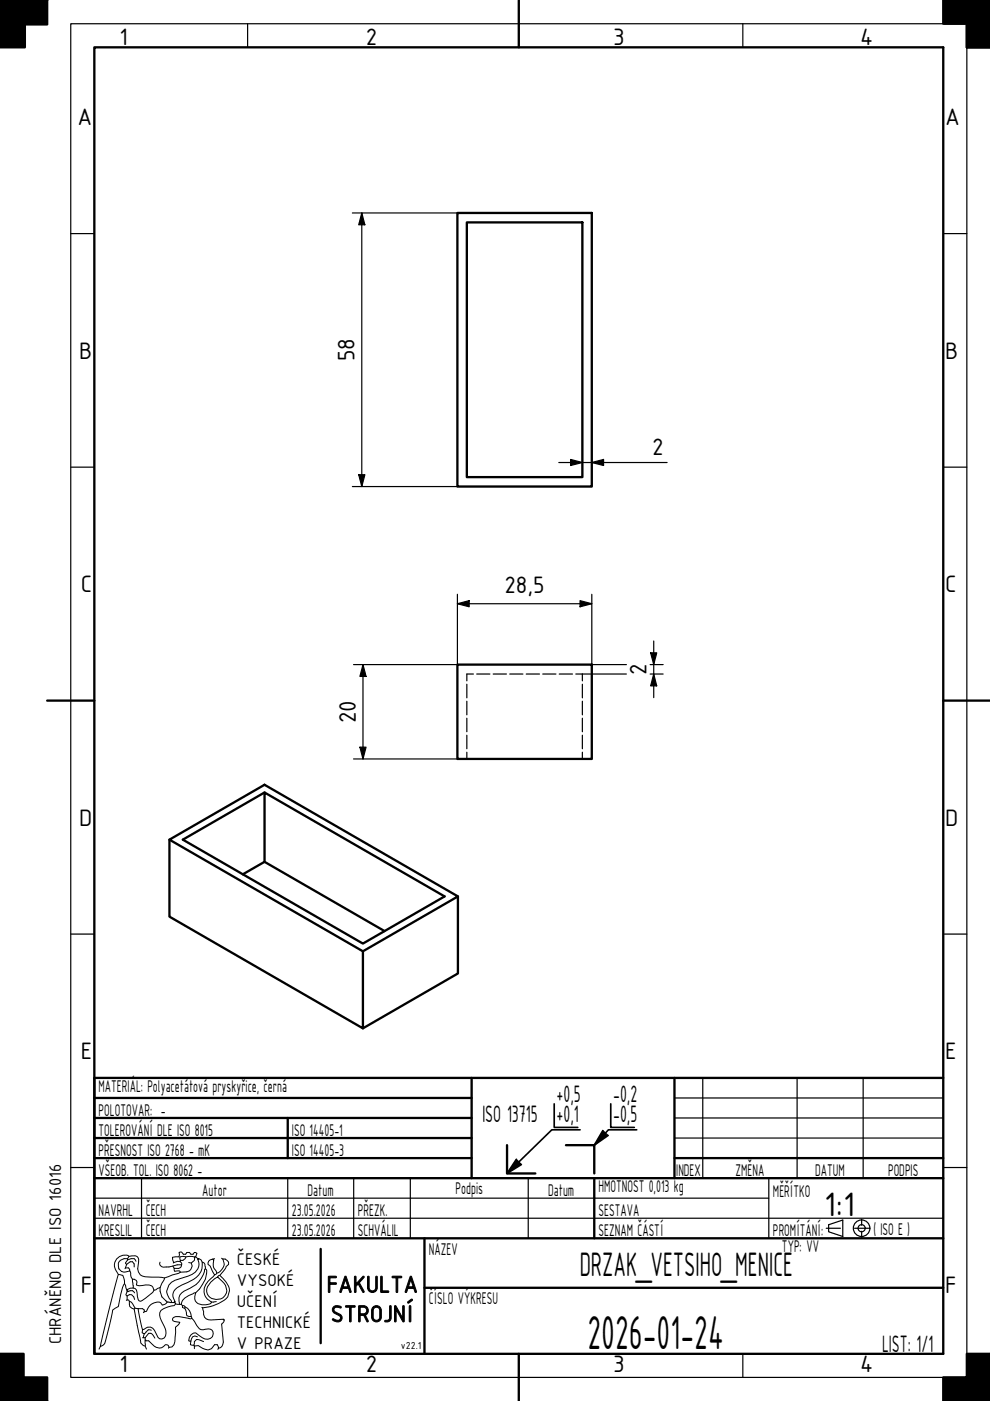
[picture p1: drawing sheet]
<svg xmlns="http://www.w3.org/2000/svg" width="210mm" height="297mm" viewBox="0 0 210 297" stroke-linecap="round" stroke-linejoin="round" font-family="sans-serif">
<g fill="none" stroke="#000" stroke-width=".25">
<path d="M99 145.1v2.9M99 148.7v2.9M99 152.3v2.8M99 155.9v2.9M99 159.5v1.4M100.4 142.9h-1.4v1.5M101.1 142.9h2.8M104.6 142.9h2.8M108.1 142.9h2.8M111.6 142.9h2.8M115.1 142.9h2.8M118.6 142.9h2.8"/>
<path d="M122.1 142.9h1.4v1.5M123.5 145.1v2.9M123.5 148.7v2.9M123.5 152.3v2.8M123.5 155.9v2.9M123.5 159.5v1.4"/>
</g>
<!-- layer: Viditelna silna -->
<g fill="none" stroke="#000" stroke-width=".49">
<path d="M0 0h10zM5.3 0v10h-5.3v-10v5.2h10v-5.2M205 5v5h5h-5v-10h5h-10v5h10M97 45.2h28.5v58h-28.5zM99 47.2h24.5v54h-24.5zM97 140.9h28.5v20h-28.5zM35.9 178l20.2-11.6 41 23.7-20.2 11.6zM35.9 178v16.3l41 23.7v-16.3M56.1 168l-17.3 10 38.1 22.1 17.4-10-38.2-22.1v14.7l-4.6 2.7M56.1 182.7l25.4 14.7M97.1 190.1v16.3l-20.2 11.6M20 237h80"/>
<path d="M20 232.8h80M61 237v8.5M100 228.5v21.3M20 245.5h80M20 241.3h80M107.5 242.8v6h6M120 242.8h6v6M143 245.5h57M0 292h10v5h-10zM0 287h5v10h-5M210 287h-5v5h-5v5h10"/>
</g>
<g fill="#000">
<path d="M0 -.1h5.3v10.1h-5.3z" fill-rule="evenodd"/>
<path d="M0 -.1h10v5.3h-10z" fill-rule="evenodd"/>
<path d="M200 0h10v10h-5v-5h-5z" fill-rule="evenodd"/>
<path d="M0 287h5v10h-5z" fill-rule="evenodd"/>
<path d="M0 292h10v5h-10z" fill-rule="evenodd"/>
<path d="M200 292h5v-5h5v10h-10z" fill-rule="evenodd"/>
</g>
<!-- layer: Viditelna tenka -->
<path d="M109.5 245.8l1.1 1.1-3.1 1.9zM127.8 239.7l1.1 1-2.9 2.1z" fill="#000"/>
<g fill="none" stroke="#000" stroke-width=".25">
<path d="M15 5h190v287h-190zM52.5 5v5M157.5 5v5M15 49.5h5M200 49.5h5M15 99h5M200 99h5M15 198h5M200 198h5M127.8 239.7l1.1 1M149 228.5v21.3M169 228.5v21.3"/>
<path d="M183 228.5v21.3M15 247.5h5M20 254h143M87 249.8v12.7M109.5 245.8l1.1 1.1M200 247.5h5M52.5 287v5M157.5 287v5"/>
</g>
<!-- layer: Ramecek -->
<path d="M20 10h180v277h-180zM110 0v10M10 148.5h10M200 148.5h10M110 287v10" fill="none" stroke="#000" stroke-width=".49"/>
<!-- layer: LEV CVUT -->
<g fill="none" stroke="#000" stroke-width=".21">
<path d="M25.1 270.2l-2 7.7-1.8 7.6a1.38 1.38 0 0 0 1.1-1.3l1.5-6.4 1.2-.8 .2-1.1a7.8 7.8 0 0 1 1.1-3.7M26.4 272.2l.5 1.3M26.6 268.8l-.1 .2M26.9 268.1l.7-.6h.5l.3 .5v.6M27 273.7l.1 .1M27 273.7v.1h.1M27 273.8l-.3 .7 .1 .2 .2 .1 .4-.3h.5l.5 .5 .1 .5M27 274.8v.8l-.2 .1M27 275.6h.3l.1 .3 .5 .2 .7 1.3 .7 .1M27.1 267.1l.7-.2h.6l.4 .5M27.1 267.1v-.2a1.5 1.5 0 0 0-2 1.6 1.5 1.5 0 0 0 2.4 1l-.3-.7h-.6M27.1 267.1l-.5 .7 .3 .3-.3 .7"/>
<path d="M27.1 273.8l1-.1 .4 .4M27.3 266.4l-.2 .5M27.4 275.9a1.19 1.19 0 0 0 1 1.7l.2-.2M27.5 269.5l.3 1.3 .3 .4M28.1 271.2h.3l.5 .3 .2 .3-.2 .6 .6 .2a4.9 4.9 0 0 1 2.6 0l.5 1 1.3-.6M28.1 271.2l.2 1.9h-.7l-.7 .4 .1 .2M28.3 273.1l.6 .4 .4 2.1a.52 .52 0 0 0 .9 .1l2.1-1.6 .3-.5M28.4 277.6l1.4 6.6a1.15 1.15 0 0 0 1 1.2l.3 .6M29.3 277.5h.9l.4 .3v.3M30.6 278.1l-.2 .2M33.9 273a2.75 2.75 0 0 0 1.4 2.9l.1 .2M33.9 267.6l-.1 .3a.79 .79 0 0 0 .8 .8 7 7 0 0 0 3-.5h.9"/>
<path d="M34.9 271l-1 2M35.4 276.1l-.4 .4-.6 .2-.3-.5a2.43 2.43 0 0 0-3 1.8l-.5 .1M36.4 276.2h.5M36.6 268.4l.3 .5M36.8 267.7l.9-.3 .5 .1 .3 .3v.4M36.8 267.7l-.1 .1M36.9 276.2h.3v.2l.8 .1M37.1 276v.1M37.2 276.4l-.3 .4a5.8 5.8 0 0 0-2.8 1 2.01 2.01 0 0 0 .1 2.2 4.3 4.3 0 0 1 .9 3.2l-.3 .5-.5 .2-.5-.1-.3-.3a3.3 3.3 0 0 0-1.6-2.1h-.6l-1.1 .5-.9-4.4M38 276.5h.4M38.2 267.2l-.1-.7 .7-.1 2.5 .1-.1 .7-.6 .6M38.2 269.7l-3.3 1.3-4.1-.3a1.62 1.62 0 0 1-1.6-1.7l.2-1.4-.1-1a1.61 1.61 0 0 0-2-.2l-.1-.1a2.16 2.16 0 0 0-2.3 .5 2.16 2.16 0 0 0-.4 2.3l.6 1.1 .9 .2 .4 1.2v.6"/>
<path d="M38.2 267.2v.3M38.4 276.5l.3 .3M38.5 268.2l-.2 .5-.4 .2h-1l.1 .7 1-.2 .2 .3M38.7 276.8l.4 .1a2.62 2.62 0 0 1 1.5 2.2l-1-.1-.1-.3a1.3 1.3 0 0 0-.8-1.5zM39.3 277.1l-.1 .3M39.4 266.5l-.1 .4-.5 .3h-.6M40 267.7l.6 .1a1.29 1.29 0 0 1-1 1.9h-1.4M40.6 279.1l.1 .4 .3 .3a5.3 5.3 0 0 0 1.6 2.1h.6a1.52 1.52 0 0 1 1.9 .4 1.34 1.34 0 0 1-.6 1.5 1.34 1.34 0 0 1-1.6-.2l-1.4-1a1.55 1.55 0 0 0-1.5 1.7l.5 .1 .3-1 .5-.2 .6 .2M40.7 279.5l-.5 .1a4.9 4.9 0 0 0-3.4-.2l-.2 .3v.3l1.5 .4-.3 .5-.6 .5-.1 2.2a2.38 2.38 0 0 1-.6 2l-.7 .1a.56 .56 0 0 0-.7-.6 1.66 1.66 0 0 1-2.8-.1l-.8-.7h-.7v-.7h-.6M41.3 266.5h.2M41.5 274.1l-.6 .2a3.2 3.2 0 0 0-2.5 2.2M41.5 266.5l.3-.8-.3-.1-.3-.1-.3 .4h-.4l-.3-.4h-.6l-.2 .4h-.5l-.4-.4h-.3h-.2v1l-1.4 .1 .2 1.1"/>
<path d="M41.5 274.1a1.62 1.62 0 0 0 1.3 2.5h.8a1.11 1.11 0 0 0 1.2-.5M41.5 266.5l.5 .4M42 267a2.32 2.32 0 0 1-1.3 3.2l-3.6 1.2a2.52 2.52 0 0 0-.8 4.4l.1 .4-1-.1M42.1 266.9h-.1v.1M42.1 266.9l.5 .2 .3 .5 .4 .2 .2 1.2M42.1 266.9l-.1 .1M42.8 277.2l.2 .1M42.9 267.6a3.5 3.5 0 0 1-1.9 3.7l-1.2 .6a4.3 4.3 0 0 0-3 2.1 2.11 2.11 0 0 0 .3 2l-.2 .2M43 277.3l.2 .7a1.43 1.43 0 0 0 1.6 1.9l2.6-.2 .1 .2-.1-.2M43.5 269a.73 .73 0 0 1 .3 .9 7.5 7.5 0 0 1-2.3 4.2M43.5 269l-.1 .2a5.2 5.2 0 0 1-3.1 3.9 2.68 2.68 0 0 0-2.3 2.8v.6M44.2 267.4l.9-.5 .2 .3a2.16 2.16 0 0 0 .6 2.4l.1 .3-.5 .4-.9-1.9-.5-.3z"/>
<path d="M45.3 266.9v.1M45.5 266.9h-.4M45.5 270.3l-.3 .4a3.4 3.4 0 0 0-1.6 4.2l.4 .5 .8 .7M45.9 276l-1.1 .1M46.6 270.4a5.3 5.3 0 0 1 2.1 3.3 3.1 3.1 0 0 1-2.3 2.7 9.3 9.3 0 0 1-3.4 .9M47 266.8l.3 .1M47.3 266.9h.4l.3 .2a.75 .75 0 0 1 .2 1.2l-.3 .2-.3 .8-1.5 1.5a3.9 3.9 0 0 0-2.3 3 2.15 2.15 0 0 0 3.4 1.4 2.15 2.15 0 0 0-.2-3.6l-.9-.8M47.3 266.9a2.09 2.09 0 0 1-1.3 3M47.5 279.9l-.1 .5-.4 .3 .4 3.8a1.22 1.22 0 0 1-1.1 1.3l-.2-.7h-.6l-.7 .8-.7 .3-1.1-.3-.9-.6-.9 .1M21.3 285.5l-.3 .5M30.2 281.9l-.1 .7 .5 .2 .8-.9 .7 .1M30.6 282.8l-.2 .8"/>
<path d="M30.8 283.6l.7-.9h.5l.8 1M30.8 284.1l.2 .2M30.8 284.3v1.1M35.8 285.7l-.1 .1M40.5 284.4l-.1 .7 .7 .1M41.1 285.2l.1 .2M41.2 285.4v.5M43.2 284.5l-1.5-.5-.5 .5-.1 .7M46.3 285.8l-.2 .2"/>
</g>
<!-- layer: Osa -->
<path d="M182.7 258.5v1.3M175.2 260.4h3M181.2 260.4h3M182.7 261.1v1.2" fill="none" stroke="#000" stroke-width=".25"/>
<!-- layer: Viditelna silna -->
<g fill="none" stroke="#000" stroke-width=".25">
<path d="M143 237h57M143 232.8h57M143 241.3h57M178.7 258.7v3.5l-3-1v-1.5"/>
<circle cx="182.7" cy="260.4" r="1.75"/>
<circle cx="182.7" cy="260.4" r=".75"/>
</g>
<path d="M20 258.3h180M30 249.8v12.7M61 249.8v12.7M75 249.8v12.7M112 249.8v12.7M163 249.8v12.7M178.7 258.7l-3 1" fill="none" stroke="#000" stroke-width=".25"/>
<!-- layer: LEV CVUT -->
<path d="M68 264.8v20" fill="none" stroke="#000" stroke-width=".49"/>
<path d="M117.5 234v5h5M123 239.5h-6l-9.5 9.3M127.8 239.7l-1.8 3.1M129.5 234v5h5M135 239.5h-6l-3 3.3 2.9-2.1M109.5 245.8l-2 3 3.1-1.9" fill="none" stroke="#000" stroke-width=".35"/>
<path d="M143 228.5v21.3M200 228.5h-180v58.5M20 249.8h180M126 249.8v12.7M20 262.5h180M90 273h110M90 262.5v24.5" fill="none" stroke="#000" stroke-width=".49"/>
<g fill="none" stroke="#000" stroke-width=".25">
<path d="M74.7 45.2h22.3M76.7 45.2l.7 2.5h-1.3zM76.7 45.2v58M118.5 98.1h22.9M121 97.4l2.5 .7-2.5 .6zM125.5 98.1l2.5-.7v1.3zM74.7 103.2h22.3M76.1 100.6h1.3l-.7 2.6zM97 128l2.5-.6v1.3zM97 128h28.5M97 126v14.9h-22M123 127.4l2.5 .6-2.5 .7z"/>
<path d="M125.5 126v14.9h7.3M138 138.4h1.2l-.6 2.5zM138.6 135.9v12M76.3 158.4h1.3l-.6 2.5zM77 140.9l.6 2.5h-1.3zM77 140.9v20M123.5 142.9h9.3M137.8 140.9h2.8M137.8 142.9h2.8M138.6 142.9l.6 2.5h-1.2zM75 160.9h22"/>
</g>
<path d="M76.7 45.2l.7 2.5h-1.3zM121 97.4l2.5 .7-2.5 .6zM125.5 98.1l2.5-.7v1.3zM76.1 100.6h1.3l-.7 2.6zM97 128l2.5-.6v1.3zM123 127.4l2.5 .6-2.5 .7zM138 138.4h1.2l-.6 2.5zM76.3 158.4h1.3l-.6 2.5zM77 140.9l.6 2.5h-1.3zM138.6 142.9l.6 2.5h-1.2z" fill="#000"/>
<text font-size="10.9" x="124.5" y="286">2026-01-24</text>
<g font-size="7.7">
<text x="174.8" y="257.8">1:1</text>
<text x="122.9" y="270.5">DRZAK_VETSIHO_MENICE</text>
</g>
<g font-size="5.4">
<text x="25.4" y="9.6">1</text>
<text x="77.5" y="9.6">2</text>
<text x="130" y="9.6">3</text>
<text x="182.4" y="9.6">4</text>
<text x="16.4" y="26.5">A</text>
<text x="200.4" y="26.5">A</text>
<text x="16.8" y="76">B</text>
<text x="75.2" y="76.6" transform="rotate(-90 75.2 76.6)">58</text>
<text x="200.4" y="76">B</text>
<text x="138.2" y="96.5">2</text>
<text x="17.1" y="125.5">C</text>
<text x="106.9" y="125.8">28,5</text>
<text x="200.4" y="125.5">C</text>
<text x="137.1" y="143.1" transform="rotate(-90 137.1 143.1)">2</text>
<text x="75.4" y="153.4" transform="rotate(-90 75.4 153.4)">20</text>
<text x="16.8" y="175">D</text>
<text x="200.4" y="175">D</text>
<text x="17.1" y="224.5">E</text>
<text x="200.4" y="224.5">E</text>
<text x="118" y="233.6">+0,5</text>
<text x="130" y="233.6">-0,2</text>
<text x="102.3" y="237.8">ISO 13715</text>
<text x="118" y="237.8">+0,1</text>
<text x="130" y="237.8">-0,5</text>
<text x="17.1" y="274">F</text>
<text x="69.3" y="274">FAKULTA</text>
<text x="200.4" y="274">F</text>
<text x="70.1" y="280.3">STROJNÍ</text>
<text x="187" y="286.5">LIST: 1/1</text>
<text x="25.4" y="290.9">1</text>
<text x="77.5" y="290.9">2</text>
<text x="130" y="290.9">3</text>
<text x="182.4" y="290.9">4</text>
</g>
<g font-size="3.9">
<text x="20.9" y="231.5">MATERIÁL: Polyacetátová pryskyřice, černá</text>
<text x="20.9" y="236.5">POLOTOVAR: -</text>
<text x="20.9" y="245">PŘESNOST ISO 2768 - mK</text>
<text x="20.9" y="240.8">TOLEROVÁNÍ DLE ISO 8015</text>
<text x="61.9" y="245">ISO 14405-3</text>
<text x="61.9" y="240.8">ISO 14405-1</text>
<text x="20.9" y="249.3">VŠEOB. TOL. ISO 8062 -</text>
<text x="143.4" y="249.3">I</text>
<text x="143.8" y="249.3">NDEX</text>
<text x="155.9" y="249.3">ZMĚNA</text>
<text x="172.8" y="249.3">DATUM</text>
<text x="188.3" y="249.3">PODPIS</text>
<text x="20.9" y="257.8">NAVRHL</text>
<text x="30.9" y="257.8">ČECH</text>
<text x="42.9" y="253.5">Autor</text>
<text x="61.9" y="257.8">23.05.2026</text>
<text x="65.2" y="253.5">Datum</text>
<text x="75.9" y="257.8">PŘEZK.</text>
<text x="96.6" y="253.2">Podpis</text>
<text x="116.2" y="253.5">Datum</text>
<text x="126.9" y="252.8">HMOTNOST 0,013 kg</text>
<text x="126.9" y="257.8">SESTAVA</text>
<text x="163.9" y="253.8">MĚŘÍTKO</text>
<text x="20.9" y="262">KRESLIL</text>
<text x="30.9" y="262">ČECH</text>
<text x="61.9" y="262">23.05.2026</text>
<text x="75.9" y="262">SCHVÁLIL</text>
<text x="126.9" y="262">SEZNAM ČÁSTÍ</text>
<text x="163.9" y="262">PROMÍTÁNÍ:</text>
<text x="185.2" y="261.8">( ISO E )</text>
<text x="50.2" y="268.2">ČESKÉ</text>
<text x="90.9" y="266">NÁZEV</text>
<text x="165.8" y="265.5">TYP: VV</text>
<text x="50.2" y="272.7">VYSOKÉ</text>
<text x="50.2" y="277.1">UČENÍ</text>
<text x="50.2" y="281.6">TECHNICKÉ</text>
<text x="90.9" y="276.5">ČÍSLO VÝKRESU</text>
<text x="13" y="285" transform="rotate(-90 13 285)">CHRÁNĚNO DLE ISO 16016</text>
<text x="50.2" y="286">V PRAZE</text>
</g>
<text font-size="2.3" x="85" y="286">v22.1</text>
</svg>
